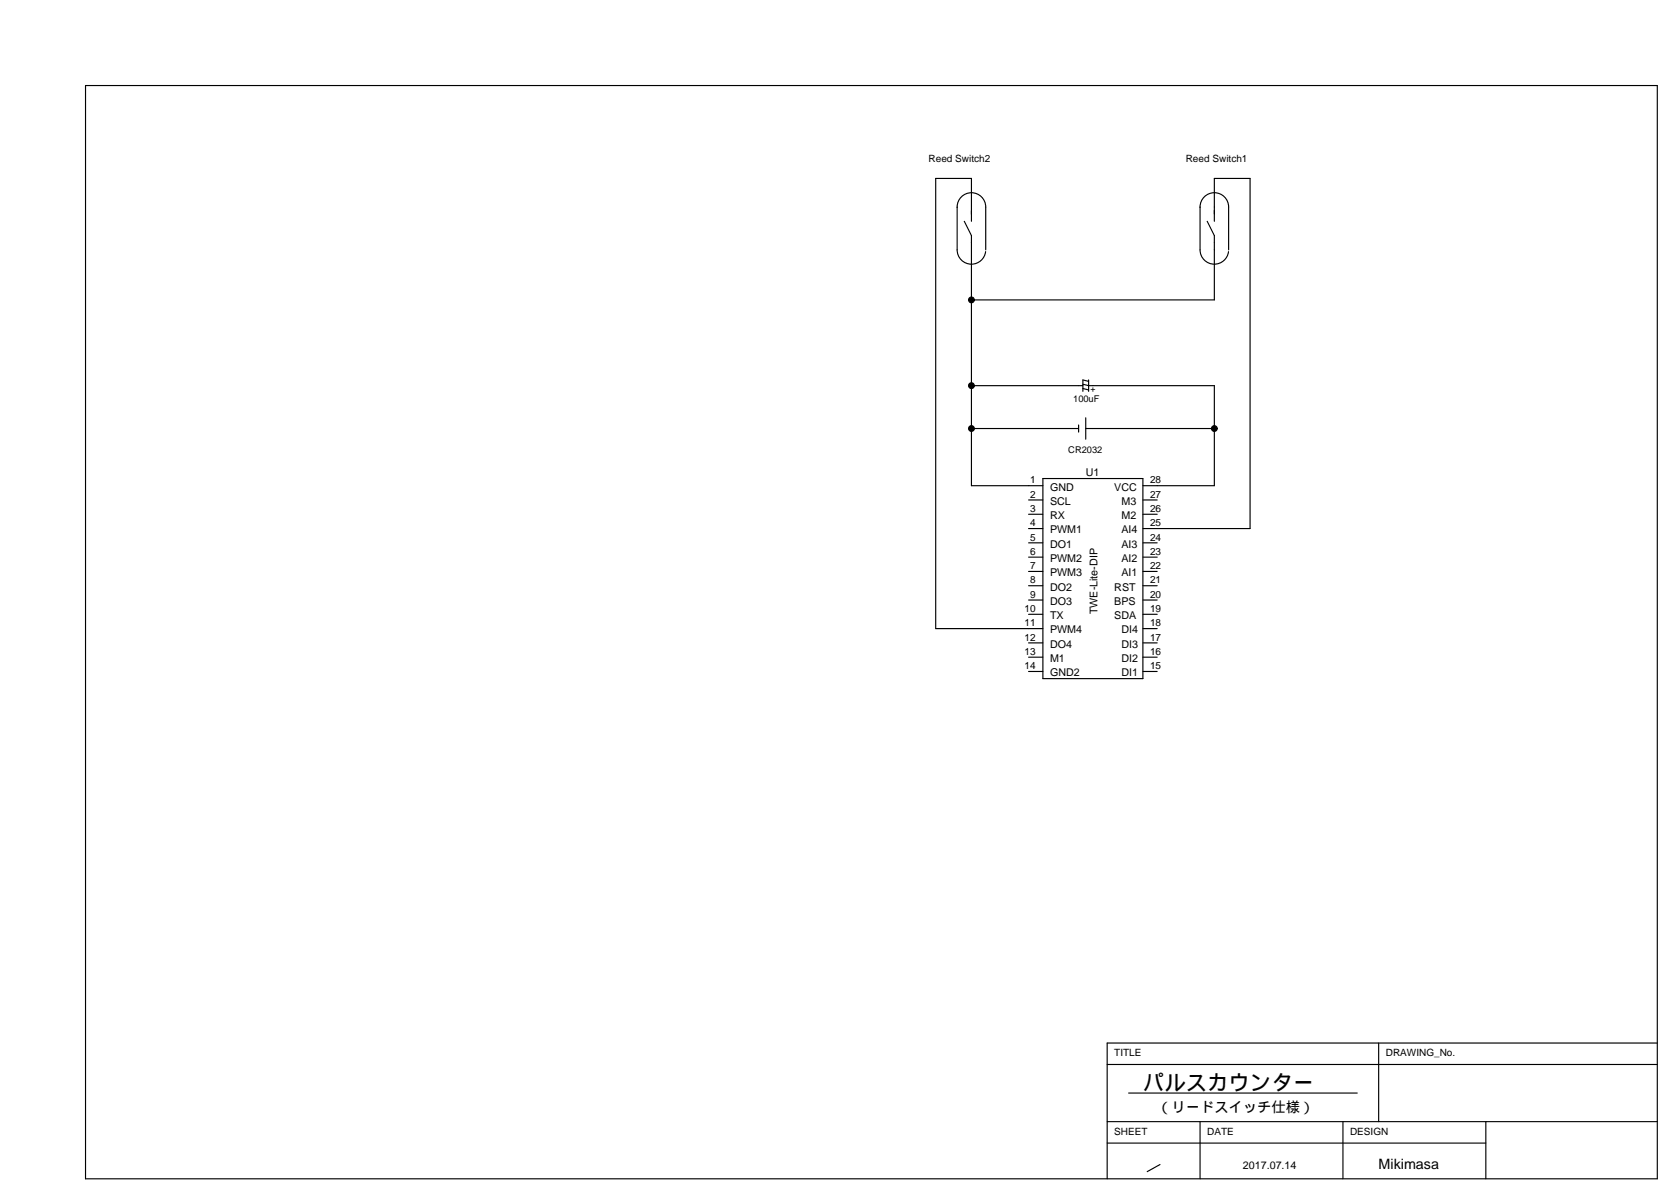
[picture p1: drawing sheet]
<svg xmlns="http://www.w3.org/2000/svg" width="297mm" height="210mm" viewBox="0 0 297 210" stroke-linecap="round" stroke-linejoin="round" font-family="sans-serif">
<g fill="none" stroke="#000" stroke-width=".2">
<path d="M15.2 15.2h279.4v194.3h-279.4zM170.1 36.8v7.6a2.54 2.54 0 0 0 2.4 2.5 2.54 2.54 0 0 0 2.7-2.2M170.1 36.9a2.54 2.54 0 0 1 2.5-2.6 2.54 2.54 0 0 1 2.6 2.5v7.6M171.4 39.3l1.3 2.6v44.4h12.7M172.7 39.3v-7.6h-6.4v80h19.1M213.3 36.8v7.6a2.54 2.54 0 0 0 2.4 2.5 2.54 2.54 0 0 0 2.7-2.2M213.3 36.9a2.54 2.54 0 0 1 2.5-2.6 2.54 2.54 0 0 1 2.6 2.5v7.6M214.6 39.3l1.3 2.6v11.4h-43.2M215.9 39.3v-7.6h6.3v62.2h-19M172.7 76.2h19M172.7 68.5h19.8M191.7 75.5v1.3"/>
<path d="M192.5 68.3l1 .2h22.4v17.8h-12.7M192.5 69.1l1 .2M193 76.2h22.9M193 74.3v3.8M193.5 67.8l-1-.3v2.1M193.5 67.5v2.1M182.8 93.9h2.6M182.8 88.9h2.6M182.8 91.4h2.6M182.8 96.5h2.6M182.8 99h2.6M185.4 85.1h17.8v35.5h-17.8z"/>
<path d="M203.2 88.9h2.5M203.2 91.4h2.5M203.2 96.5h2.5M203.2 99h2.5M182.8 101.6h2.6M182.8 104.1h2.6M182.8 106.6h2.6M182.8 109.2h2.6M182.8 114.3h2.6M182.8 116.8h2.6M182.8 119.3h2.6M203.2 111.7h2.5"/>
<path d="M203.2 101.6h2.5M203.2 104.1h2.5M203.2 106.6h2.5M203.2 109.2h2.5M203.2 114.3h2.5M203.2 116.8h2.5M203.2 119.3h2.5M196.8 199.4h97.8M196.8 189.2h97.8M200.6 194.3h40.7M213.3 199.4v10.1M238.7 199.4v10.1"/>
<path d="M245.1 185.4v14M264.1 199.4v10.1M294.6 185.4h-97.8v24.1M196.8 203.2h67.3M206.2 207l-2.3 1.2"/>
</g>
<g fill="#000" stroke="#000" stroke-width=".2">
<path d="M172.2 53a.51 .51 0 0 1 .6-.2 .51 .51 0 0 1 .4 .5h-.5h.5a.51 .51 0 0 1-.6 .5 .51 .51 0 0 1-.4-.8z" fill-rule="evenodd"/>
<path d="M172.4 75.7a.51 .51 0 0 1 .8 .5h-.5h.5a.51 .51 0 0 1-.8 .4 .51 .51 0 0 1 0-.9z" fill-rule="evenodd"/>
<path d="M172.4 68.1a.51 .51 0 0 1 .8 .4h-.5h.5a.51 .51 0 0 1-.8 .5 .51 .51 0 0 1 0-.9z" fill-rule="evenodd"/>
<path d="M215.4 75.9a.51 .51 0 0 1 .6-.2 .51 .51 0 0 1 .4 .5h-.5h.5a.51 .51 0 0 1-.7 .5 .51 .51 0 0 1-.3-.8z" fill-rule="evenodd"/>
</g>
<text font-size="3.8" x="203.2" y="193.7">パルスカウンター</text>
<g font-size="2.5">
<text x="205.7" y="197.7">（リードスイッチ仕様）</text>
<text x="245.1" y="207.7">Mikimasa</text>
</g>
<g font-size="1.9">
<text x="186.7" y="87.2">GND</text>
<text x="186.7" y="89.7">SCL</text>
<text x="193" y="84.6">U1</text>
<text x="198.1" y="87.2">VCC</text>
<text x="199.4" y="89.7">M3</text>
<text x="186.7" y="92.3">RX</text>
<text x="186.7" y="94.8">PWM1</text>
<text x="199.4" y="92.3">M2</text>
<text x="199.4" y="94.8">AI4</text>
<text x="186.7" y="97.3">DO1</text>
<text x="186.7" y="99.9">PWM2</text>
<text x="199.4" y="97.3">AI3</text>
<text x="199.4" y="99.9">AI2</text>
<text x="186.7" y="102.4">PWM3</text>
<text x="186.7" y="105">DO2</text>
<text x="186.7" y="107.5">DO3</text>
<text x="198.1" y="105">RST</text>
<text x="198.1" y="107.5">BPS</text>
<text x="199.4" y="102.4">AI1</text>
<text x="186.7" y="110">TX</text>
<text x="186.7" y="112.6">PWM4</text>
<text x="195.1" y="109.2" transform="rotate(-90 195.1 109.2)">TWE-Lite-DIP</text>
<text x="198.1" y="110">SDA</text>
<text x="199.4" y="112.6">DI4</text>
<text x="186.7" y="115.1">DO4</text>
<text x="186.7" y="117.7">M1</text>
<text x="199.4" y="115.1">DI3</text>
<text x="199.4" y="117.7">DI2</text>
<text x="186.7" y="120.2">GND2</text>
<text x="199.4" y="120.2">DI1</text>
<text x="220.9" y="207.8">2017.07.14</text>
</g>
<g font-size="1.8">
<text x="165.1" y="28.8">Reed Switch2</text>
<text x="210.8" y="28.8">Reed Switch1</text>
<text x="183.1" y="85.9">1</text>
<text x="183.1" y="88.5">2</text>
<text x="204.4" y="88.5">27</text>
<text x="204.4" y="85.9">28</text>
<text x="183.1" y="91">3</text>
<text x="183.1" y="93.5">4</text>
<text x="204.4" y="93.5">25</text>
<text x="204.4" y="91">26</text>
<text x="183.1" y="96.1">5</text>
<text x="183.1" y="98.6">6</text>
<text x="183.1" y="101.2">7</text>
<text x="204.4" y="101.2">22</text>
<text x="204.4" y="98.6">23</text>
<text x="204.4" y="96.1">24</text>
<text x="183.1" y="103.7">8</text>
<text x="183.1" y="106.2">9</text>
<text x="204.4" y="106.2">20</text>
<text x="204.4" y="103.7">21</text>
<text x="182.1" y="108.8">10</text>
<text x="182.1" y="111.3">11</text>
<text x="182.1" y="113.9">12</text>
<text x="204.4" y="113.9">17</text>
<text x="204.4" y="111.3">18</text>
<text x="204.4" y="108.8">19</text>
<text x="182.1" y="116.4">13</text>
<text x="182.1" y="118.9">14</text>
<text x="204.4" y="118.9">15</text>
<text x="204.4" y="116.4">16</text>
<text x="198.1" y="187.8">TITLE</text>
<text x="246.3" y="187.8">DRAWING_No.</text>
<text x="198.1" y="201.7">SHEET</text>
<text x="214.6" y="201.7">DATE</text>
<text x="240" y="201.7">DESIGN</text>
</g>
<g font-size="1.7">
<text x="190.8" y="71.4">100uF</text>
<text x="189.9" y="80.5">CR2032</text>
</g>
<text font-size="1.5" x="193.8" y="69.6">+</text>
</svg>
